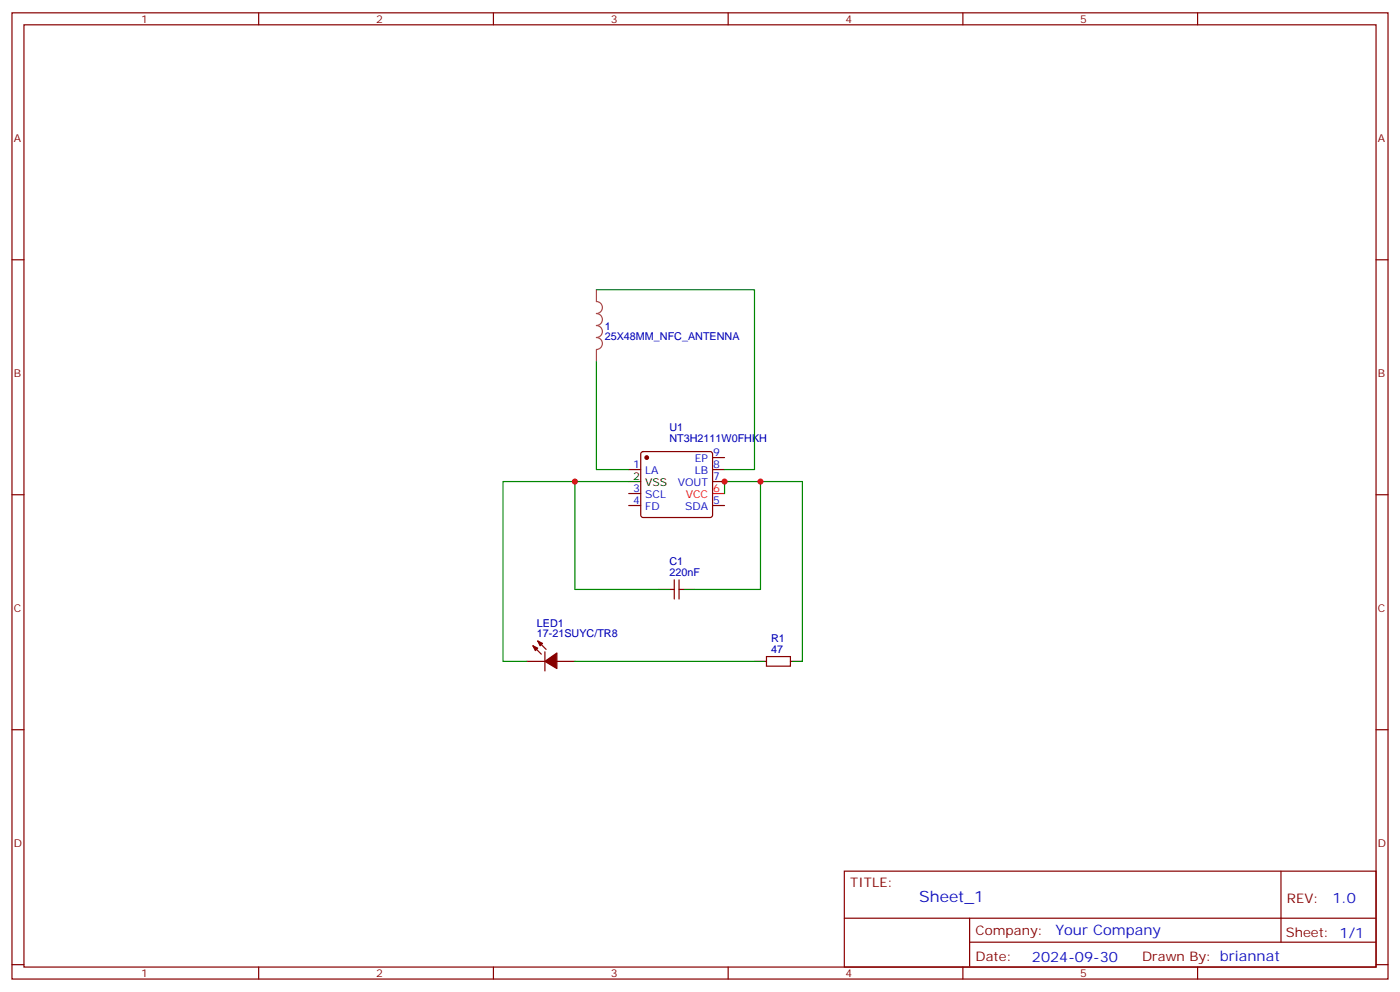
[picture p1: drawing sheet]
<svg xmlns="http://www.w3.org/2000/svg" width="412mm" height="292mm" viewBox="0 0 412 292" stroke-linecap="round" stroke-linejoin="round" font-family="sans-serif">
<g fill="none" stroke="#870000" stroke-width=".35">
<path d="M3.5 3.8h405.4v284.3h-405.4zM7.1 7.3h398.2v277.3h-398.2zM76.2 3.8v3.5M145.3 3.8v3.5M214.5 3.8v3.5M283.6 3.8v3.5M352.8 3.8v3.5M3.5 76.4h3.6M405.3 76.4h3.6M185.2 138.2h3.5M189 133.1l.4-.2h19.8l.5 .2 .2 .5v18l-.2 .5-.5 .2h-19.8l-.5-.2-.2-.5v-18zM209.9 134.7h3.5"/>
<path d="M209.9 138.2h3.5M3.5 145.6h3.6M185.2 148.8h3.5M185.2 145.2h3.5M209.9 141.7h3.5M209.9 148.8h3.5M405.3 145.6h3.6M197.6 173.5h1M198.6 170.6v5.7M200 170.6v5.7M200 173.5h1.1M155.2 194.6h5.3"/>
<path d="M157 190l2.5 2.5M158.4 188.6l2.5 2.5M160.5 191.8v5.6M164 194.6h5.3M225.8 193.2h7v2.8h-7zM3.5 214.7h3.6M405.3 214.7h3.6M248.7 256.4h156.6v28.2h-156.6zM377.3 256.4v20.9M248.7 270.2h156.5M285.6 277.3h119.6M285.6 270.2v14.1"/>
<path d="M3.5 283.9h3.6M76.2 284.6v3.5M145.3 284.6v3.5M214.5 284.6v3.5M283.6 284.6v3.5M352.8 284.6v3.5M405.3 283.9h3.6"/>
</g>
<path d="M209.9 145.2h3.5" fill="none" stroke="#f00" stroke-width=".35"/>
<path d="M185.2 141.7h3.5M194 173.5h3.6M201.1 173.5h3.5M222.2 194.6h3.6M232.8 194.6h3.6" fill="none" stroke="#000" stroke-width=".35"/>
<g fill="#870000" stroke="#870000" stroke-width=".35">
<path d="M157 190l1.4 .7-.7 .8z"/>
<path d="M158.4 188.6l1.4 .7-.7 .7z"/>
<path d="M160.5 194.6l3.5-2.4v4.5z"/>
<circle cx="190.5" cy="134.7" r=".53"/>
</g>
<path d="M175.7 85.3v3.4a1.76 1.76 0 0 1 1.7 1.8 1.76 1.76 0 0 1-1.7 1.8 1.76 1.76 0 0 1 1.7 1.7 1.76 1.76 0 0 1-1.7 1.8 1.76 1.76 0 0 1 1.7 1.8 1.76 1.76 0 0 1-1.7 1.7 1.76 1.76 0 0 1 1.7 1.8 1.76 1.76 0 0 1-1.7 1.7M175.7 103v3.4" fill="none" stroke="#a64a4a" stroke-width=".35"/>
<path d="M175.7 85.3h46.5v52.9h-8.8M175.7 106.4v31.8h9.5M169.3 141.7v31.8h24.7M185.2 141.7h-37v52.9h7M213.4 145.2v-3.5h23v52.9M224 141.7v31.8h-19.4M169.3 194.6h52.9" fill="none" stroke="#008700" stroke-width=".35"/>
<g fill="#c00">
<circle cx="169.3" cy="141.7" r=".88"/>
<circle cx="213.4" cy="141.7" r=".88"/>
<circle cx="224" cy="141.7" r=".88"/>
</g>
<text font-size="4.6" fill="#00f" x="270.8" y="265.4">Sheet_1</text>
<g font-size="4.2" fill="#00f">
<text x="392.5" y="265.6">1.0</text>
<text x="310.9" y="275.2">Your Company</text>
<text x="304" y="283">2024-09-30</text>
</g>
<g font-size="3.9" fill="#800">
<text x="250.5" y="260.9">TITLE:</text>
<text x="379.1" y="265.6">REV:</text>
<text x="287.4" y="275.1">Company:</text>
<text x="378.7" y="275.8">Sheet: 1/1</text>
<text x="287.4" y="282.8">Date:</text>
<text x="336.4" y="282.9">Drawn By: briannat</text>
</g>
<g font-size="3.2" fill="#800">
<text x="41.6" y="6.8">1</text>
<text x="110.8" y="6.8">2</text>
<text x="179.9" y="6.8">3</text>
<text x="249.1" y="6.8">4</text>
<text x="318.2" y="6.8">5</text>
<text x="4.1" y="41.9">A</text>
<text x="405.9" y="41.9">A</text>
<text x="4.1" y="111">B</text>
<text x="405.9" y="111">B</text>
<text x="4.1" y="180.2">C</text>
<text x="405.9" y="180.2">C</text>
<text x="4.1" y="249.3">D</text>
<text x="405.9" y="249.3">D</text>
<text x="41.6" y="287.6">1</text>
<text x="110.8" y="287.6">2</text>
<text x="179.9" y="287.6">3</text>
<text x="249.1" y="287.6">4</text>
<text x="318.2" y="287.6">5</text>
</g>
<g font-size="3.2" fill="#000080">
<text x="178.2" y="100.2">25X48MM_NFC_ANTENNA</text>
<text x="178.2" y="97">1</text>
<text x="197.2" y="130">NT3H2111W0FHKH</text>
<text x="197.2" y="126.8">U1</text>
<text x="197.2" y="166.4">C1</text>
<text x="197.2" y="169.6">220nF</text>
<text x="158.1" y="184.4">LED1</text>
<text x="158.1" y="187.6">17-21SUYC/TR8</text>
<text x="227.2" y="189">R1</text>
<text x="227.2" y="192.2">47</text>
</g>
<g font-size="3.2" fill="#00f">
<text x="186.5" y="137.8">1</text>
<text x="204.7" y="136.1">EP</text>
<text x="210.1" y="134.3">9</text>
<text x="210.1" y="137.8">8</text>
<text x="190" y="139.6">LA</text>
<text x="199.7" y="143.1">VOUT</text>
<text x="204.7" y="139.6">LB</text>
<text x="210.1" y="141.4">7</text>
<text x="186.5" y="148.4">4</text>
<text x="186.5" y="144.9">3</text>
<text x="190" y="146.6">SCL</text>
<text x="210.1" y="148.4">5</text>
<text x="190" y="150.2">FD</text>
<text x="201.8" y="150.2">SDA</text>
</g>
<g font-size="3.2">
<text x="186.5" y="141.4">2</text>
<text x="190" y="143.1">VSS</text>
</g>
<g font-size="3.2" fill="#f00">
<text x="202" y="146.6">VCC</text>
<text x="210.1" y="144.9">6</text>
</g>
</svg>
